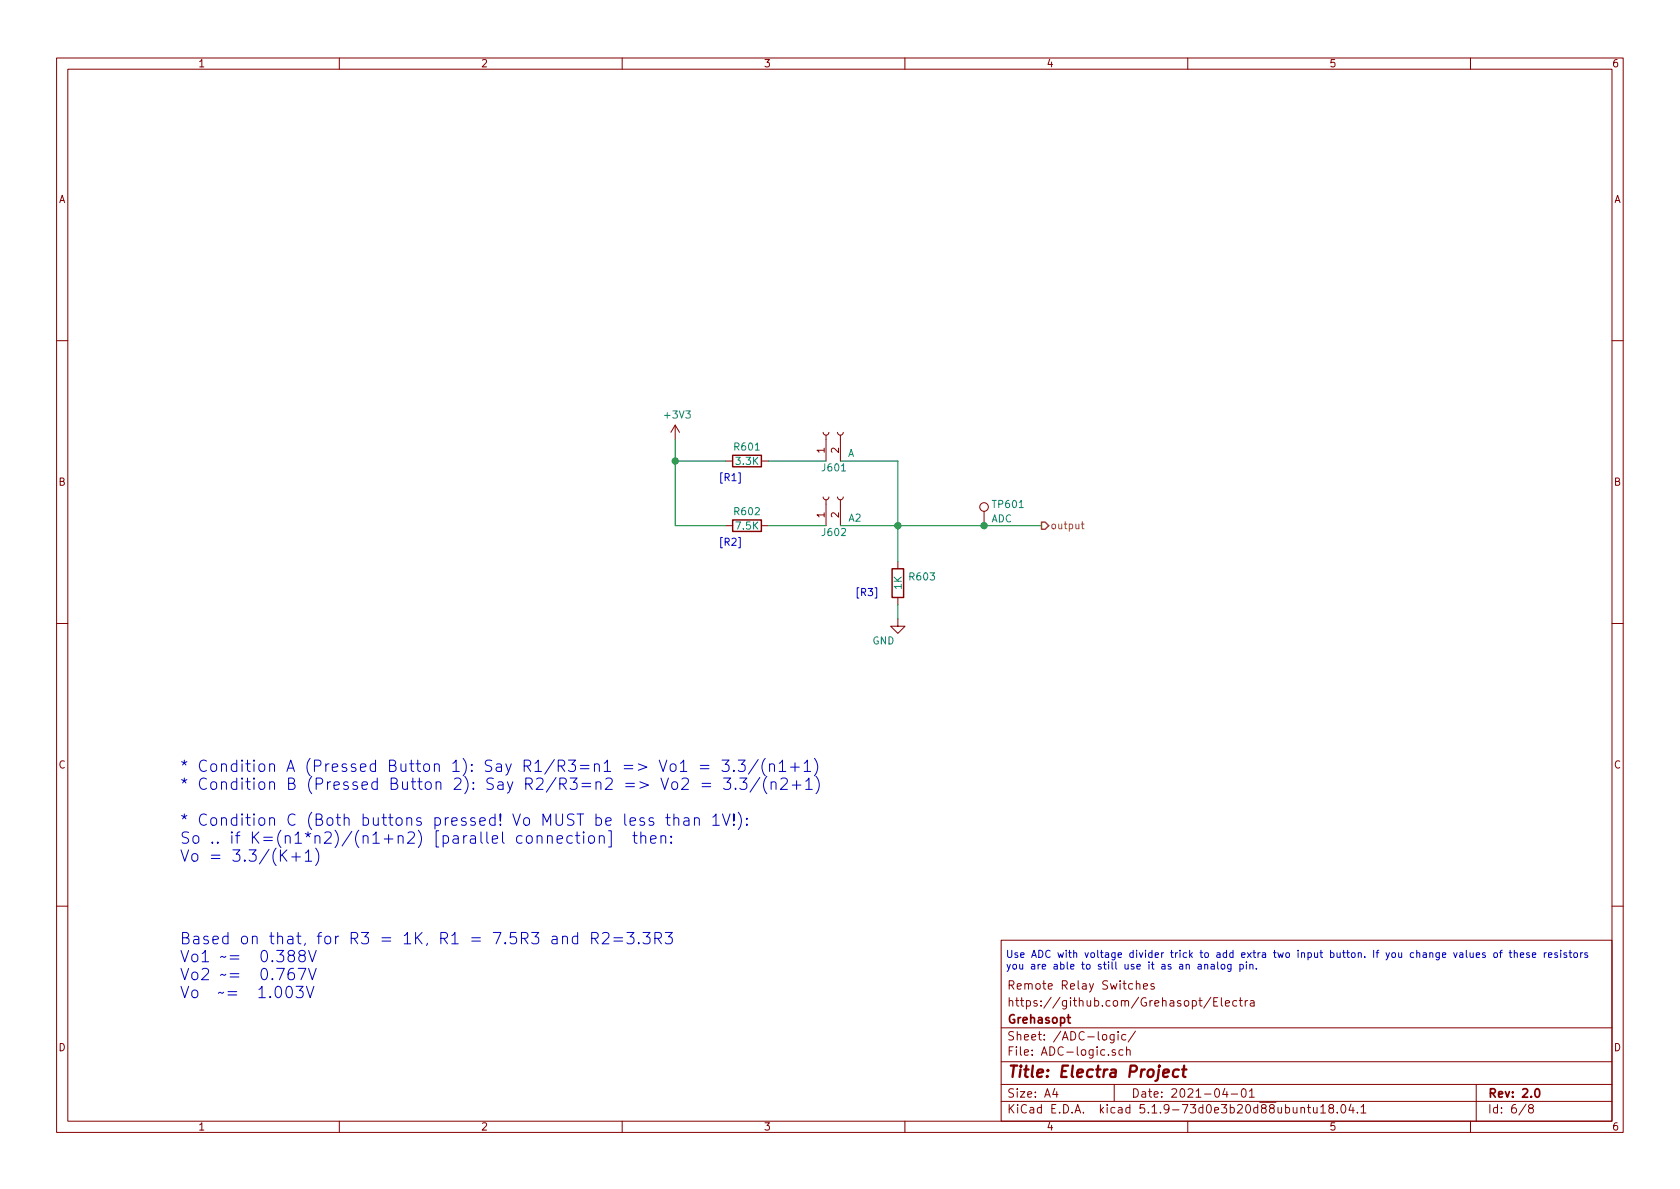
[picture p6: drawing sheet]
EESchema Schematic File Version 4
EELAYER 30 0
EELAYER END
$Descr A4 11693 8268
encoding utf-8
Sheet 6 8
Title "Electra Project"
Date "2021-04-01"
Rev "2.0"
Comp "Grehasopt"
Comment1 "https://github.com/Grehasopt/Electra"
Comment2 "Remote Relay Switches"
Comment3 ""
Comment4 ""
$EndDescr
$Comp
L power:+3V3 #PWR?
U 1 1
P 4700 3050
AR Path="/60D35C67" Ref="#PWR?"  Part="1" 
AR Path="/60D319D8/60D35C67" Ref="#PWR0601"  Part="1" 
F 0 "#PWR0601" H 4700 2900 50  0001 C CNN
F 1 "+3V3" H 4715 3223 50  0000 C CNN
F 2 "" H 4700 3050 50  0001 C CNN
F 3 "" H 4700 3050 50  0001 C CNN
	1    4700 3050
	1    0    0    -1  
$EndComp
$Comp
L Device:R R?
U 1 1
P 6250 4050
AR Path="/60D35C6D" Ref="R?"  Part="1" 
AR Path="/60D319D8/60D35C6D" Ref="R603"  Part="1" 
F 0 "R603" H 6320 4096 50  0000 L CNN
F 1 "1K" V 6250 4000 50  0000 L CNN
F 2 "Resistor_SMD:R_0603_1608Metric_Pad0.98x0.95mm_HandSolder" V 6180 4050 50  0001 C CNN
F 3 "~" H 6250 4050 50  0001 C CNN
F 4 "C21190" H 6250 4050 50  0001 C CNN "LCSC"
F 5 "0.1W" H 6250 4050 50  0001 C CNN "Maximum Value"
F 6 "0603" H 6250 4050 50  0001 C CNN "Package Reference"
	1    6250 4050
	1    0    0    -1  
$EndComp
$Comp
L Device:R R?
U 1 1
P 5200 3650
AR Path="/60D35C73" Ref="R?"  Part="1" 
AR Path="/60D319D8/60D35C73" Ref="R602"  Part="1" 
F 0 "R602" V 5100 3650 50  0000 C CNN
F 1 "7.5K" V 5200 3650 50  0000 C CNN
F 2 "Resistor_SMD:R_0603_1608Metric_Pad0.98x0.95mm_HandSolder" V 5130 3650 50  0001 C CNN
F 3 "~" H 5200 3650 50  0001 C CNN
F 4 "0603" H 5200 3650 50  0001 C CNN "Package Reference"
F 5 "C23234" H 5200 3650 50  0001 C CNN "LCSC"
F 6 "0.1W" H 5200 3650 50  0001 C CNN "Maximum Value"
	1    5200 3650
	0    1    1    0   
$EndComp
$Comp
L Connector:Conn_01x02_Female J?
U 1 1
P 5750 3000
AR Path="/6086ADDC/60D35C7F" Ref="J?"  Part="1" 
AR Path="/60D35C7F" Ref="J?"  Part="1" 
AR Path="/60D319D8/60D35C7F" Ref="J601"  Part="1" 
F 0 "J601" V 5500 2850 50  0000 L CNN
F 1 "A" V 5600 2800 50  0000 L CNN
F 2 "Connector_JST:JST_XH_B2B-XH-A_1x02_P2.50mm_Vertical" H 5750 3000 50  0001 C CNN
F 3 "~" H 5750 3000 50  0001 C CNN
F 4 "2.54mm 1x2" H 5750 3000 50  0001 C CNN "Package Reference"
	1    5750 3000
	0    -1   -1   0   
$EndComp
Wire Wire Line
	6250 4300 6250 4200
$Comp
L power:GND #PWR?
U 1 1
P 6250 4300
AR Path="/60D35C86" Ref="#PWR?"  Part="1" 
AR Path="/60D319D8/60D35C86" Ref="#PWR0602"  Part="1" 
F 0 "#PWR0602" H 6250 4050 50  0001 C CNN
F 1 "GND" H 6150 4150 50  0000 C CNN
F 2 "" H 6250 4300 50  0001 C CNN
F 3 "" H 6250 4300 50  0001 C CNN
	1    6250 4300
	1    0    0    -1  
$EndComp
Wire Wire Line
	6250 3200 6250 3650
Connection ~ 6250 3650
Wire Wire Line
	6250 3650 6250 3900
Wire Wire Line
	6250 3650 6850 3650
$Comp
L Connector:Conn_01x02_Female J?
U 1 1
P 5750 3450
AR Path="/6086ADDC/60D35C9C" Ref="J?"  Part="1" 
AR Path="/60D35C9C" Ref="J?"  Part="1" 
AR Path="/60D319D8/60D35C9C" Ref="J602"  Part="1" 
F 0 "J602" V 5500 3300 50  0000 L CNN
F 1 "A2" V 5600 3200 50  0000 L CNN
F 2 "Connector_JST:JST_XH_B2B-XH-A_1x02_P2.50mm_Vertical" H 5750 3450 50  0001 C CNN
F 3 "~" H 5750 3450 50  0001 C CNN
F 4 "2.54mm 1x2" H 5750 3450 50  0001 C CNN "Package Reference"
	1    5750 3450
	0    -1   -1   0   
$EndComp
Wire Wire Line
	4700 3050 4700 3200
Wire Wire Line
	5050 3650 4700 3650
Wire Wire Line
	5050 3200 4700 3200
Connection ~ 4700 3200
Wire Wire Line
	4700 3200 4700 3650
Wire Wire Line
	5350 3200 5750 3200
Wire Wire Line
	5850 3200 6250 3200
Wire Wire Line
	5850 3650 6250 3650
Wire Wire Line
	5750 3650 5350 3650
Text Notes 5950 4150 0    50   ~ 0
[R3]
Text Notes 5000 3350 0    50   ~ 0
[R1]
Text Notes 5000 3800 0    50   ~ 0
[R2]
$Comp
L Connector:TestPoint TP?
U 1 1
P 6850 3650
AR Path="/60D35CAE" Ref="TP?"  Part="1" 
AR Path="/60D319D8/60D35CAE" Ref="TP601"  Part="1" 
F 0 "TP601" H 6900 3800 50  0000 L CNN
F 1 "ADC" H 6900 3700 50  0000 L CNN
F 2 "TestPoint:TestPoint_Pad_D1.5mm" H 7050 3650 50  0001 C CNN
F 3 "~" H 7050 3650 50  0001 C CNN
F 4 "-" H 6850 3650 50  0001 C CNN "Maximum Value"
F 5 "-" H 6850 3650 50  0001 C CNN "Package Reference"
	1    6850 3650
	1    0    0    -1  
$EndComp
Connection ~ 6850 3650
Wire Wire Line
	6850 3650 7250 3650
Text Notes 1250 6000 0    79   ~ 0
* Condition A (Pressed Button 1): Say R1/R3=n1 => Vo1 = 3.3/(n1+1)\n* Condition B (Pressed Button 2): Say R2/R3=n2 => Vo2 = 3.3/(n2+1)\n\n* Condition C (Both buttons pressed! Vo MUST be less than 1V!):\nSo .. if K=(n1*n2)/(n1+n2) [parallel connection]  then:\nVo = 3.3/(K+1)\n
Text Notes 7000 6750 0    50   ~ 0
Use ADC with voltage divider trick to add extra two input button. If you change values of these resistors \nyou are able to still use it as an analog pin.
Text HLabel 7250 3650 2    50   Output ~ 0
output
$Comp
L Device:R R?
U 1 1
P 5200 3200
AR Path="/60D35C8C" Ref="R?"  Part="1" 
AR Path="/60D319D8/60D35C8C" Ref="R601"  Part="1" 
F 0 "R601" V 5100 3200 50  0000 C CNN
F 1 "3.3K" V 5200 3200 50  0000 C CNN
F 2 "Resistor_SMD:R_0603_1608Metric_Pad0.98x0.95mm_HandSolder" V 5130 3200 50  0001 C CNN
F 3 "~" H 5200 3200 50  0001 C CNN
F 4 "0603" H 5200 3200 50  0001 C CNN "Package Reference"
F 5 "C22978" H 5200 3200 50  0001 C CNN "LCSC"
F 6 "0.1W" H 5200 3200 50  0001 C CNN "Maximum Value"
	1    5200 3200
	0    1    1    0   
$EndComp
Text Notes 1250 6950 0    79   ~ 0
Based on that, for R3 = 1K, R1 = 7.5R3 and R2=3.3R3\nVo1 ~~=  0.388V\nVo2 ~~=  0.767V\nVo  ~~=  1.003V
$EndSCHEMATC
